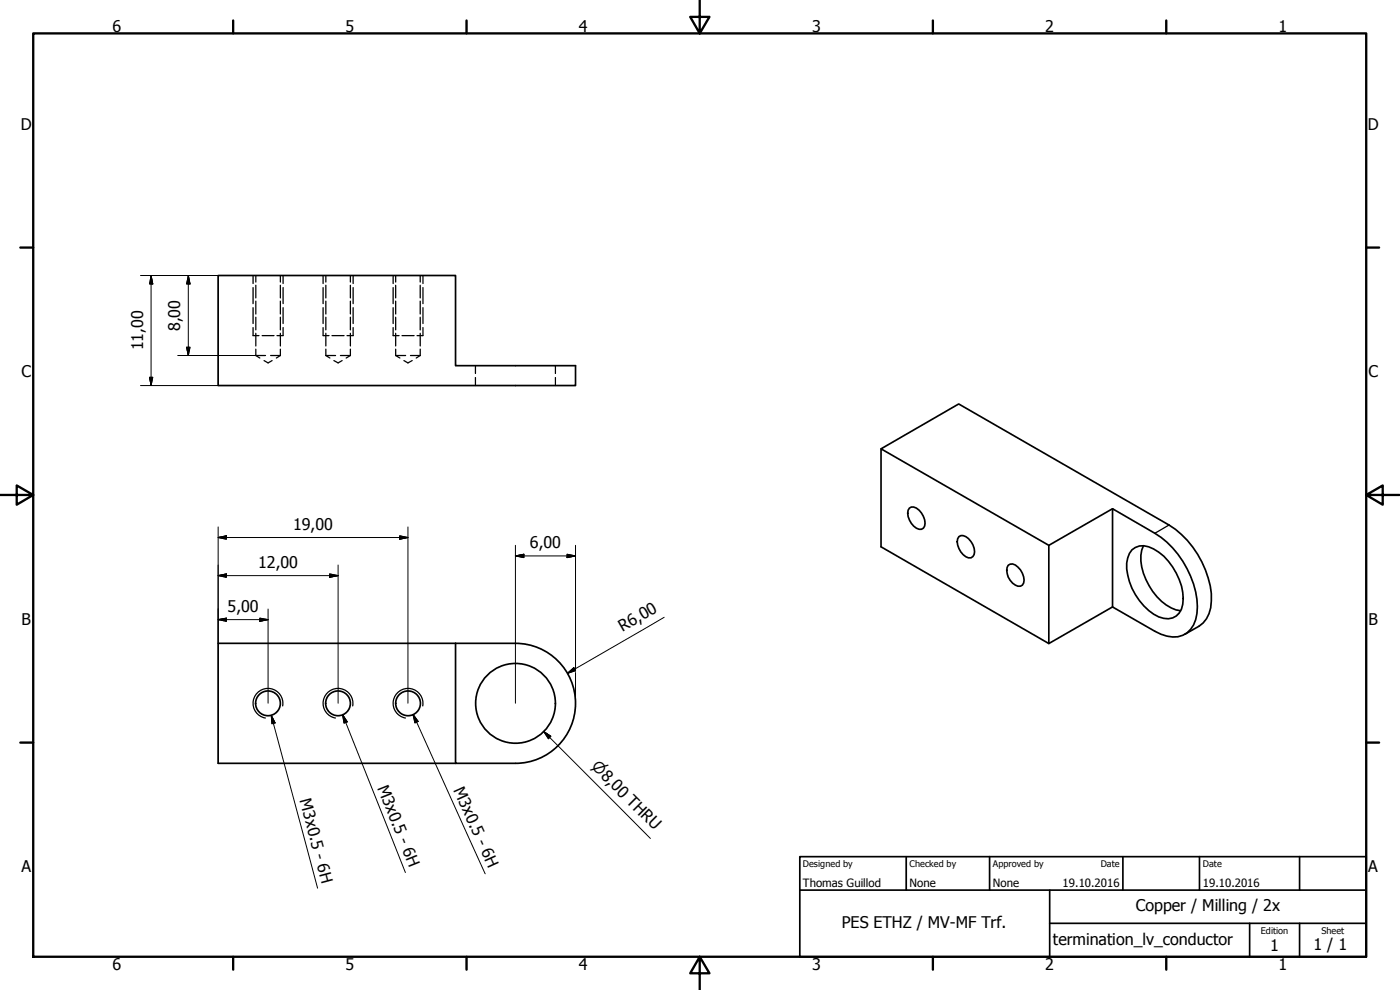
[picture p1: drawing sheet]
<svg xmlns="http://www.w3.org/2000/svg" width="420mm" height="297mm" viewBox="0 0 420 297" stroke-linecap="round" stroke-linejoin="round" font-family="sans-serif">
<!-- layer: Visible (ISO) -->
<g fill="none" stroke="#000" stroke-width=".51">
<path d="M65.5 82.7h71.2v27h36v6h-107.2zM264.4 134.7v29.4l50.4 29M272.9 152.4a2.15 2.15 0 0 1 2.9 .7 4.4 4.4 0 0 1 1.3 5.4 2.15 2.15 0 0 1-2.9-.7 4.4 4.4 0 0 1-1.3-5.4zM333.9 152.6l12.7 7.4a27.8 27.8 0 0 1 12.7 22 8.5 8.5 0 0 1-4.3 8.6 9.2 9.2 0 0 1-8.4-1.2l-12.7-7.3zM333.9 152.6l-19.1 11v29.5l19.1-11M287.8 161a2.13 2.13 0 0 1 2.8 .6 4.4 4.4 0 0 1 1.4 5.4 2.04 2.04 0 0 1-2.9-.6 4.5 4.5 0 0 1-1.3-5.4zM302.6 169.6a2.04 2.04 0 0 1 2.9 .6 4.4 4.4 0 0 1 1.3 5.4 2.2 2.2 0 0 1-2.9-.6 4.6 4.6 0 0 1-1.3-5.4zM314.8 163.6l-50.4-28.9 23.3-13.5 63.1 36.3a27.8 27.8 0 0 1 12.7 22.8 8.9 8.9 0 0 1-3.6 7.6M339.7 165a5.1 5.1 0 0 1 6.5-.3 18.1 18.1 0 0 1 8.8 16.6 4.8 4.8 0 0 1-7.3 3.8 18.2 18.2 0 0 1-9.6-16.1l.9-3zM343.2 163.8a12.2 12.2 0 0 0 .7 10.1 14.8 14.8 0 0 0 10.4 9.3M136.7 193h18a18 18 0 0 1 18 18 18 18 0 0 1-18 18h-18zM136.7 193h-71.2v36h71.2"/>
<circle cx="80.4" cy="211" r="3.7"/>
<circle cx="101.4" cy="211" r="3.7"/>
<circle cx="122.5" cy="211" r="3.7"/>
<circle cx="154.7" cy="211" r="12"/>
</g>
<!-- layer: Visible Narrow (ISO) -->
<path d="M350.8 157.5l-4.2 2.5M84.8 211.8a4.5 4.5 0 0 0-3.6-5.2 4.5 4.5 0 0 0-5.2 3.6 4.5 4.5 0 0 0 3.6 5.2M105.8 211.8a4.5 4.5 0 0 0-3.6-5.2 4.5 4.5 0 0 0-5.2 3.6 4.5 4.5 0 0 0 3.7 5.2M126.9 211.8a4.5 4.5 0 0 0-3.7-5.2 4.5 4.5 0 0 0-5.1 3.6 4.5 4.5 0 0 0 3.6 5.2" fill="none" stroke="#000" stroke-width=".38"/>
<!-- layer: Hidden (ISO) -->
<g fill="none" stroke="#000" stroke-width=".38">
<path d="M75.9 98.3v2.4h1.8M75.9 82.7v2.4M75.9 86.3v4.8M75.9 92.3v4.8M76.8 82.7v1.9M76.8 85.6v3.8M76.8 90.3v3.9M76.8 95.2v3.8M76.8 100v3.8M84.1 82.7v1.9M84.1 85.6v3.8M84.1 90.3v3.9"/>
<path d="M84.1 95.2v3.8M84.1 100v3.8M85 98.3v2.4h-1.9M85 82.7v2.4M85 86.3v4.8M85 92.3v4.8M97 82.7v2.4M97 86.3v4.8M97 92.3v4.8M97 98.3v2.4h1.7M97.8 82.7v1.9M97.8 85.6v3.8"/>
<path d="M97.8 90.3v3.9M97.8 95.2v3.8M97.8 100v3.8M105.2 82.7v1.9M105.2 85.6v3.8M105.2 90.3v3.9M105.2 95.2v3.8M105.2 100v3.8M106 82.7v2.4M106 86.3v4.8M106 92.3v4.8M106 98.3v2.4h-1.9"/>
<path d="M118 98.3v2.4h1.8M118 82.7v2.4M118 86.3v4.8M118 92.3v4.8M118.7 82.7v1.9M118.7 85.6v3.8M118.7 90.3v3.9M118.7 95.2v3.8M118.7 100v3.8M126.1 82.7v1.9M126.1 85.6v3.8M126.1 90.3v3.9"/>
<path d="M126.1 95.2v3.8M126.1 100v3.8M126.9 98.3v2.4h-1.7M126.9 82.7v2.4M126.9 86.3v4.8M126.9 92.3v4.8M76.8 106.7h2.9M76.8 106.7l1.2 .7M76.8 104.8v1.9M78.7 100.7h3.5M79.2 108.2l1.3 .7 1.2-.7M81.2 106.7h2.9"/>
<path d="M84.1 106.7l-1.2 .7M84.1 104.8v1.9M97.8 106.7h2.9M97.8 106.7l1.2 .7M97.8 104.8v1.9M99.6 100.7h3.7M100.2 108.2l1.3 .7 1.2-.7M102.2 106.7h3M105.2 106.7l-1.3 .7M105.2 104.8v1.9M118.7 106.7h3M118.7 106.7l1.3 .7"/>
<path d="M118.7 104.8v1.9M120.6 100.7h3.7M121.2 108.2l1.2 .7 1.3-.7M123.2 106.7h2.9M126.1 106.7l-1.2 .7M126.1 104.8v1.9M142.7 109.7v2.4M142.7 113.3v2.4M166.7 109.7v2.4M166.7 113.3v2.4"/>
</g>
<!-- layer: Visible Narrow (ISO) -->
<path d="M359.9 187.9l-4.3 2.4" fill="none" stroke="#000" stroke-width=".51"/>
<!-- layer: Border (ISO) -->
<g fill="none" stroke="#000" stroke-width=".7">
<path d="M10 10h400v277.1h-400zM70 6.1v3.9M140 6.1v3.9M210 0v10l-2.9-4.9h5.8l-2.9 4.9M280 6.1v3.9M350 6.1v3.9M6.1 74.3h3.9M410 74.3h3.9M0 148.5h10l-5-2.8v5.7l5-2.9M410 148.5l5 2.9v-5.7l-5 2.8h10M6.1 222.8h3.9M410 222.8h3.9"/>
<path d="M70 287.1v3.8M140 287.1v3.8M210 287.1l2.9 4.9h-5.8l2.9-4.9v9.9M280 287.1v3.8M350 287.1v3.8"/>
</g>
<!-- layer: Title (ISO) -->
<path d="M240 257h170v30.1h-170zM272 257v10.1M297 257v10.1M337 257v10.1M360 257v10.1M390 257v10.1M240 267.1h170M315 277h95M315 267.1v20M375 277v10.1M390 277v10.1" fill="none" stroke="#000" stroke-width=".51"/>
<!-- layer: Dimension (ISO) -->
<g fill="none" stroke="#000" stroke-width=".3">
<path d="M42.2 82.7h33.7M45.3 82.7l.5 2.5h-.9zM45.3 82.7v33M56.5 82.7l.5 2.5h-1zM56.5 82.7v24M42.2 115.7h23.3M44.9 113.2h.9l-.5 2.5zM53.3 106.7h23.5M56 104.2h1l-.5 2.5zM65.5 158.1v34.9M122.4 158.1v52.9M65.5 161.3l2.4-.5v1z"/>
<path d="M65.5 172.7l2.4-.5v1zM65.5 161.3h56.9M65.5 172.7h36M98.9 172.2l2.6 .5-2.6 .5zM101.5 169.5v41.5M120 160.8l2.4 .5-2.4 .5zM154.7 166.8l2.5-.5v1zM154.7 166.8h18M154.7 163.6v47.4M170.2 166.3l2.5 .5-2.5 .5zM172.7 163.6v37.8M65.5 185.9l2.4-.4v.9z"/>
<path d="M65.5 185.9h15M78 185.5l2.5 .4-2.5 .5zM80.5 182.7v28.3M199.3 185.2l-29 16.8M170.3 202l1.9-1.7 .5 .9zM172.7 201.8v9.2"/>
</g>
<g fill="#000" stroke="#000" stroke-width=".3">
<path d="M45.3 82.7l.5 2.5zM45.3 82.7l.5 2.5h-.9zM56.5 82.7l.5 2.5zM56.5 82.7l.5 2.5h-1zM44.9 113.2l.4 2.5zM44.9 113.2h.9l-.5 2.5zM56 104.2l.5 2.5zM56 104.2h1l-.5 2.5zM65.5 161.3l2.4-.5zM65.5 161.3l2.4-.5v1zM65.5 172.7l2.4-.5zM65.5 172.7l2.4-.5v1z"/>
<path d="M98.9 173.2l2.6-.5zM98.9 172.2l2.6 .5-2.6 .5zM120 161.8l2.4-.5zM120 160.8l2.4 .5-2.4 .5zM154.7 166.8l2.5-.5zM154.7 166.8l2.5-.5v1zM170.2 167.3l2.5-.5zM170.2 166.3l2.5 .5-2.5 .5zM65.5 185.9l2.4-.4zM65.5 185.9l2.4-.4v.9zM78 186.4l2.5-.5zM78 185.5l2.5 .4-2.5 .5z"/>
<path d="M170.3 202l1.9-1.7zM170.3 202l1.9-1.7 .5 .9z"/>
</g>
<!-- layer: Symbol (ISO) -->
<path d="M81.4 214.6l1.1 2.3-.9 .3zM81.4 214.6l13.9 51.9M102.8 214.4l1.4 2.2-.9 .4zM102.8 214.4l18.9 47.4M124 214.4l1.5 2.1-1 .4zM124 214.4l21.6 47.8M163.2 219.5l2.1 1.4-.7 .8zM163.2 219.5l32 32.1" fill="none" stroke="#000" stroke-width=".3"/>
<path d="M81.4 214.6l1.1 2.3zM81.4 214.6l1.1 2.3-.9 .3zM102.8 214.4l1.4 2.2zM102.8 214.4l1.4 2.2-.9 .4zM124 214.4l1.5 2.1zM124 214.4l1.5 2.1-1 .4zM163.2 219.5l2.1 1.4zM163.2 219.5l2.1 1.4-.7 .8z" fill="#000" stroke="#000" stroke-width=".3"/>
<g font-size="4.8">
<text x="33.7" y="9.6">6</text>
<text x="103.7" y="9.6">5</text>
<text x="173.7" y="9.6">4</text>
<text x="243.7" y="9.6">3</text>
<text x="313.7" y="9.6">2</text>
<text x="383.7" y="9.6">1</text>
<text x="6.2" y="38.9">D</text>
<text x="410.5" y="38.9">D</text>
<text x="54.1" y="99.4" transform="rotate(-90 54.1 99.4)">8,00</text>
<text x="43" y="105.1" transform="rotate(-90 43 105.1)">11,00</text>
<text x="6.4" y="113.1">C</text>
<text x="410.7" y="113.1">C</text>
<text x="87.9" y="158.9">19,00</text>
<text x="159" y="164.5">6,00</text>
<text x="77.5" y="170.3">12,00</text>
<text x="68.3" y="183.6">5,00</text>
<text x="6.4" y="187.4">B</text>
<text x="186.8" y="189.7" transform="rotate(-30 186.8 189.7)">R6,00</text>
<text x="410.7" y="187.4">B</text>
<text x="113.2" y="236.3" transform="rotate(68 113.2 236.3)">M3x0.5 - 6H</text>
<text x="136" y="237.1" transform="rotate(66 136 237.1)">M3x0.5 - 6H</text>
<text x="89.9" y="240.1" transform="rotate(75 89.9 240.1)">M3x0.5 - 6H</text>
<text x="6.4" y="261.7">A</text>
<text x="410.7" y="261.7">A</text>
<text x="340.9" y="273.4">Copper / Milling / 2x</text>
<text x="252.6" y="278.6">PES ETHZ / MV-MF Trf.</text>
<text x="316" y="283.5">termination_lv_conductor</text>
<text x="381.2" y="285.3">1</text>
<text x="394.2" y="285">1 / 1</text>
<text x="33.7" y="290.9">6</text>
<text x="103.7" y="290.9">5</text>
<text x="173.7" y="290.9">4</text>
<text x="243.7" y="290.9">3</text>
<text x="313.7" y="290.9">2</text>
<text x="383.7" y="290.9">1</text>
</g>
<text font-size="4.6" x="177.3" y="230.2" transform="rotate(45 177.3 230.2)">⌀8,00 THRU</text>
<g font-size="3.4">
<text x="241" y="266">Thomas Guillod</text>
<text x="273" y="266">None</text>
<text x="298" y="266">None</text>
<text x="318.9" y="266">19.10.2016</text>
<text x="361" y="266">19.10.2016</text>
</g>
<g font-size="2.7">
<text x="241" y="260.1">Designed by</text>
<text x="273" y="260.1">Checked by</text>
<text x="298" y="260.1">Approved by</text>
<text x="330.3" y="260">Date</text>
<text x="361" y="260">Date</text>
<text x="378.4" y="280.1">Edition</text>
<text x="396.6" y="280.1">Sheet</text>
</g>
</svg>
